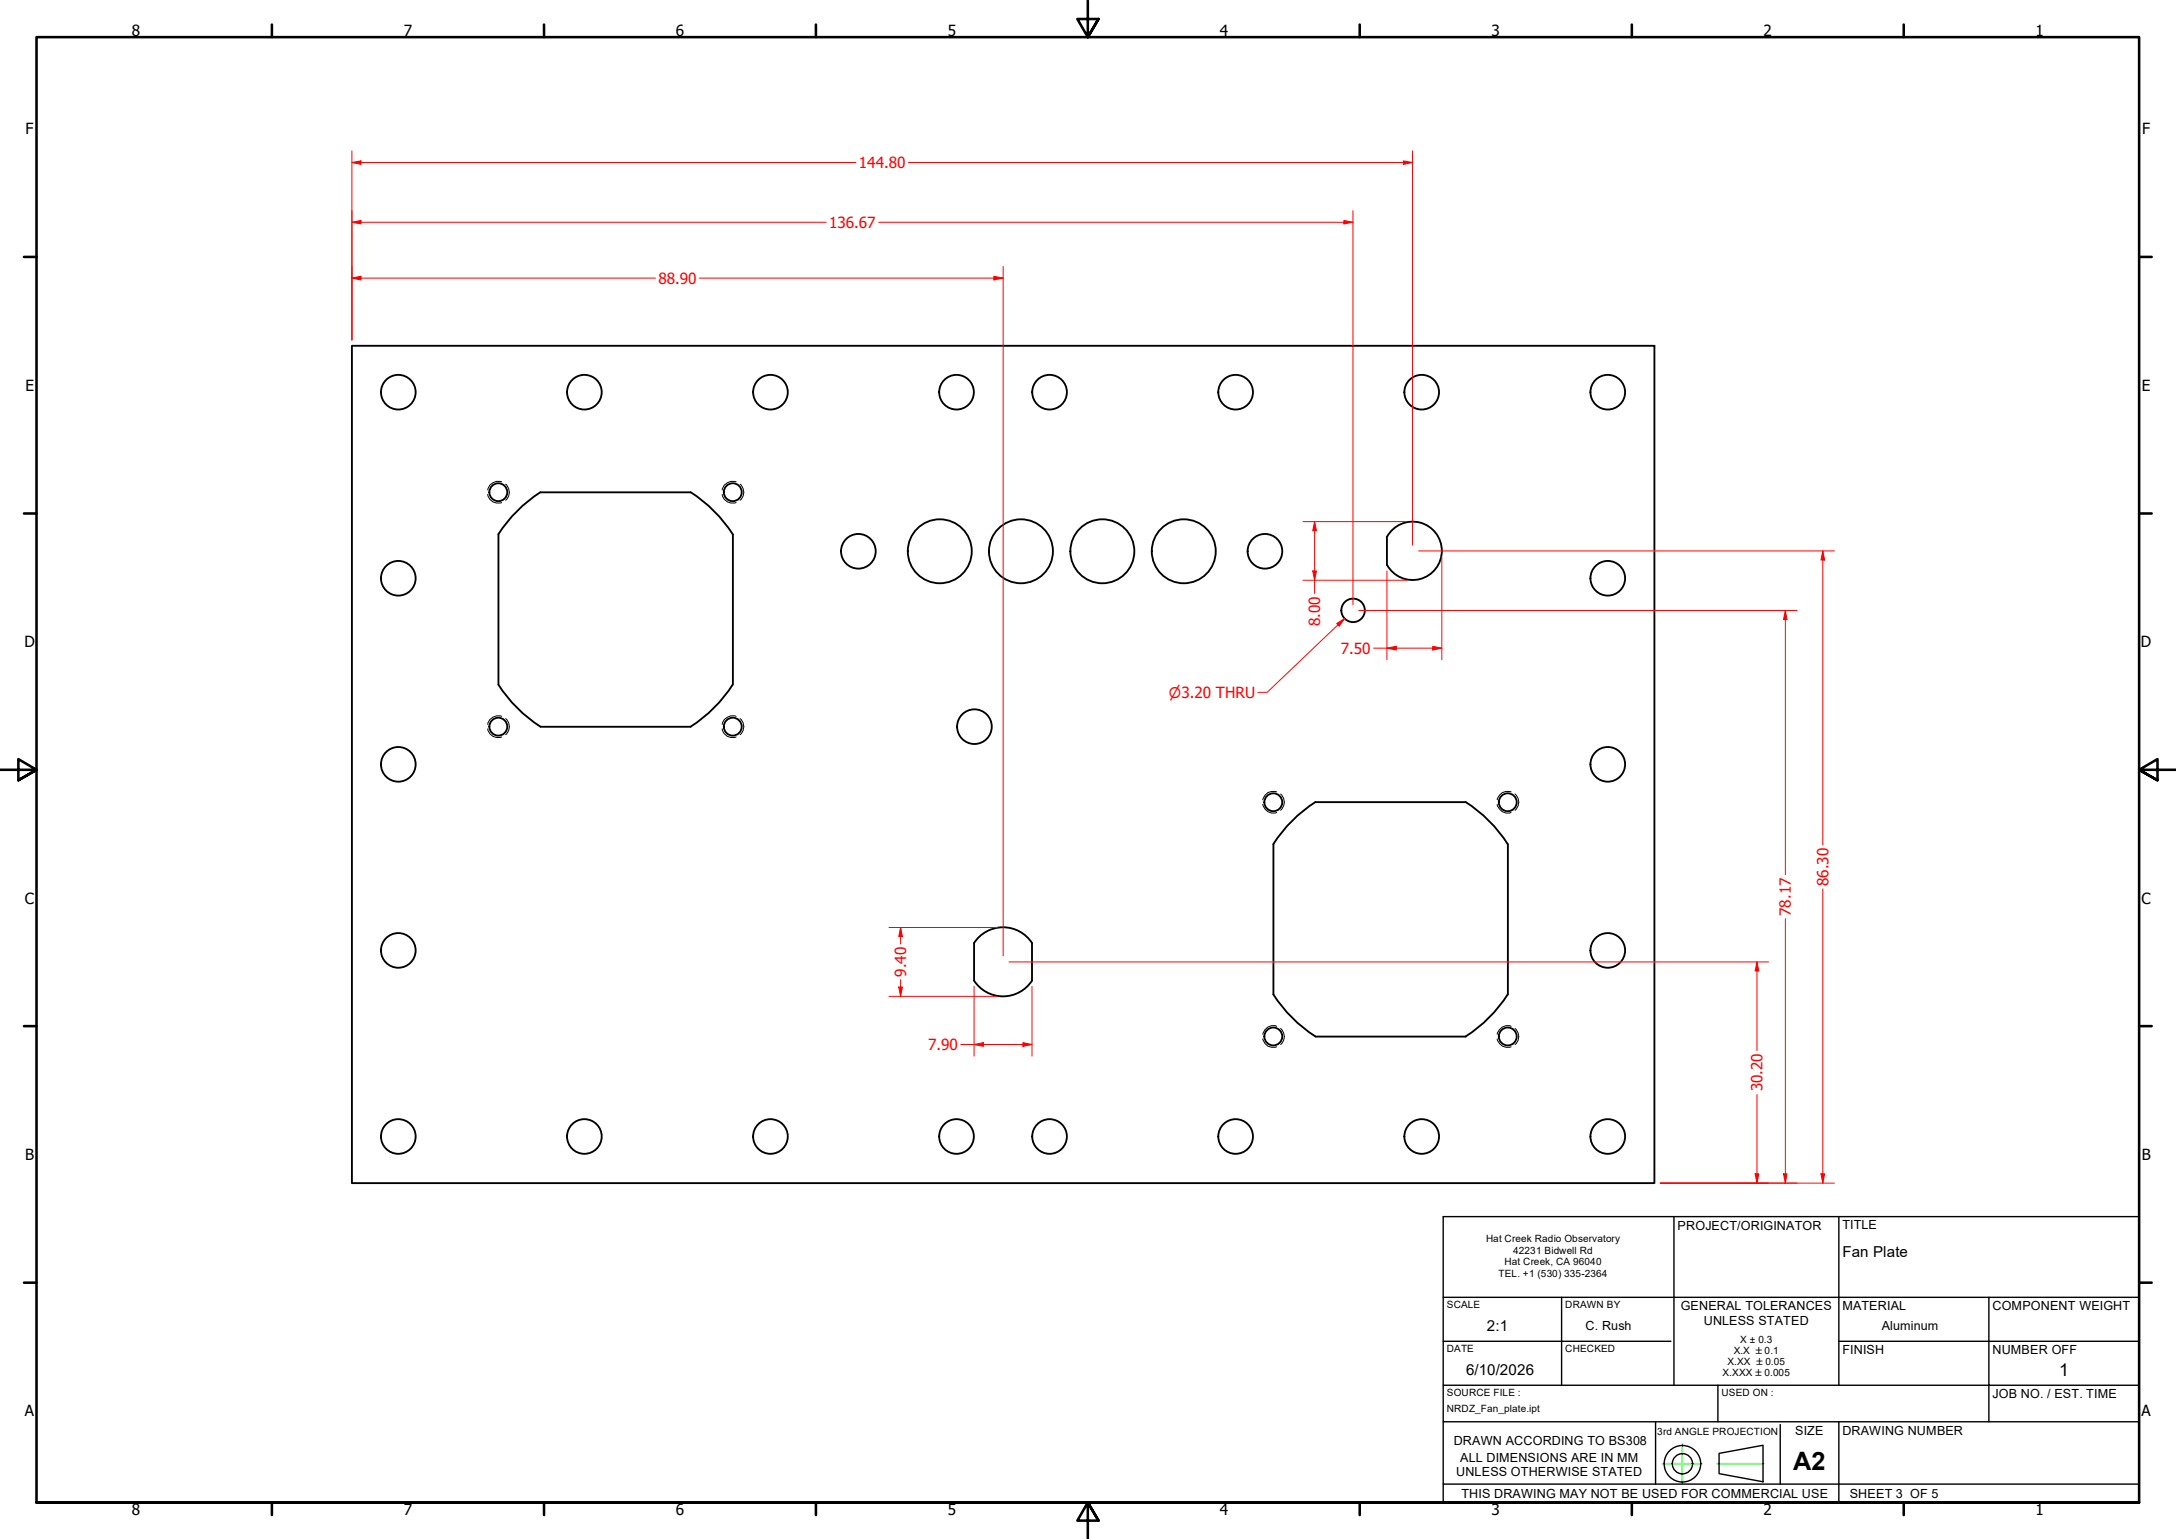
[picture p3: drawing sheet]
<svg xmlns="http://www.w3.org/2000/svg" width="594mm" height="420mm" viewBox="0 0 594 420" stroke-linecap="round" stroke-linejoin="round" font-family="sans-serif">
<!-- layer: Hidden Narrow (ANSI) -->
<g fill="none" stroke="#000" stroke-width=".27">
<path d="M133.2 135a2.84 2.84 0 0 0 3.8 2.2M137 131.6a2.94 2.94 0 0 0-3.8 2.2M138 132.2a2.87 2.87 0 0 1 0 4.4M197.2 135a2.84 2.84 0 0 0 3.8 2.2M201 131.6a2.94 2.94 0 0 0-3.8 2.2M202.1 132.2a2.87 2.87 0 0 1 0 4.4M133.2 199a2.84 2.84 0 0 0 3.8 2.2M137 195.6a2.94 2.94 0 0 0-3.8 2.2M138 196.2a2.87 2.87 0 0 1 0 4.4M197.2 199a2.84 2.84 0 0 0 3.8 2.2M201 195.6a2.94 2.94 0 0 0-3.8 2.2M202.1 196.2a2.87 2.87 0 0 1 0 4.4"/>
<path d="M344.7 219.6a2.85 2.85 0 0 0 3.9 2.2M348.6 216.2a2.85 2.85 0 0 0-3.9 2.2M349.6 216.8a2.94 2.94 0 0 1 0 4.4M408.7 219.6a2.85 2.85 0 0 0 3.9 2.2M412.6 216.2a2.85 2.85 0 0 0-3.9 2.2M413.6 216.8a2.94 2.94 0 0 1 0 4.4M344.7 283.6a2.85 2.85 0 0 0 3.9 2.2M348.6 280.2a2.85 2.85 0 0 0-3.9 2.2M349.6 280.8a2.87 2.87 0 0 1 0 4.4M408.7 283.6a2.85 2.85 0 0 0 3.9 2.2M412.6 280.2a2.85 2.85 0 0 0-3.9 2.2M413.6 280.8a2.87 2.87 0 0 1 0 4.4"/>
</g>
<!-- layer: Visible (ANSI) -->
<g fill="none" stroke="#000" stroke-width=".51">
<path d="M96.1 94.4h355.6v228.6h-355.6zM188.5 134.4h-40.9a38 38 0 0 0-11.5 11.5M188.6 134.4a38 38 0 0 1 11.5 11.5M136.1 145.9v41M200.1 145.9v41M379.8 144.9a8 8 0 0 1 11.9 .2 8 8 0 0 1-1.5 11.8 8 8 0 0 1-11.5-2.7v-7.7zM136 186.9a38 38 0 0 0 11.6 11.5h40.9a38.4 38.4 0 0 0 11.6-11.5M400.1 219a38 38 0 0 1 11.5 11.5l.1 41M400.2 219h-41.1a38 38 0 0 0-11.5 11.5M347.7 230.5v41M267.1 256a9.4 9.4 0 0 1 14.7 1.5v10.2a9.4 9.4 0 0 1-15.9 0v-10.2zM347.6 271.5a38 38 0 0 0 11.5 11.5h41.1"/>
<path d="M411.6 271.5a38 38 0 0 1-11.5 11.5"/>
<circle cx="108.7" cy="107.1" r="4.7"/>
<circle cx="159.5" cy="107.1" r="4.7"/>
<circle cx="210.3" cy="107.1" r="4.7"/>
<circle cx="261.1" cy="107.1" r="4.7"/>
<circle cx="286.5" cy="107.1" r="4.7"/>
<circle cx="337.3" cy="107.1" r="4.7"/>
<circle cx="388.1" cy="107.1" r="4.7"/>
<circle cx="438.9" cy="107.1" r="4.7"/>
<circle cx="136" cy="134.4" r="2.44"/>
<circle cx="200.1" cy="134.4" r="2.44"/>
<circle cx="108.7" cy="157.9" r="4.7"/>
<circle cx="234.3" cy="150.5" r="4.7"/>
<circle cx="256.6" cy="150.5" r="8.7"/>
<circle cx="278.7" cy="150.5" r="8.7"/>
<circle cx="301" cy="150.5" r="8.7"/>
<circle cx="323.2" cy="150.5" r="8.7"/>
<circle cx="345.3" cy="150.5" r="4.7"/>
<circle cx="438.9" cy="157.9" r="4.7"/>
<circle cx="369.4" cy="166.6" r="3.2"/>
<circle cx="136" cy="198.4" r="2.44"/>
<circle cx="200.1" cy="198.4" r="2.44"/>
<circle cx="266" cy="198.4" r="4.7"/>
<circle cx="108.7" cy="208.7" r="4.7"/>
<circle cx="347.6" cy="219" r="2.44"/>
<circle cx="411.6" cy="219" r="2.44"/>
<circle cx="438.9" cy="208.7" r="4.7"/>
<circle cx="108.7" cy="259.5" r="4.7"/>
<circle cx="438.9" cy="259.5" r="4.7"/>
<circle cx="347.6" cy="283" r="2.44"/>
<circle cx="411.6" cy="283" r="2.44"/>
<circle cx="108.7" cy="310.3" r="4.7"/>
<circle cx="159.5" cy="310.3" r="4.7"/>
<circle cx="210.3" cy="310.3" r="4.7"/>
<circle cx="261.1" cy="310.3" r="4.7"/>
<circle cx="286.5" cy="310.3" r="4.7"/>
<circle cx="337.3" cy="310.3" r="4.7"/>
<circle cx="388.1" cy="310.3" r="4.7"/>
<circle cx="438.9" cy="310.3" r="4.7"/>
</g>
<!-- layer: Border (ANSI) -->
<g fill="none" stroke="#000" stroke-width=".7">
<path d="M74.2 6.7v3.4M148.5 6.7v3.4M222.8 6.7v3.4M297 .2v9.9l-2.9-4.9h5.8l-2.9 4.9 2.9-4.9M371.2 6.7v3.4M445.5 6.7v3.4M519.7 6.7v3.4M6.5 70.1h3.5M584 70.1h3.4M6.5 140.2h3.5M584 140.2h3.4M0 210.2h10l-5-3v5.8l5-2.8-5 2.8"/>
<path d="M594 210.2h-10l5-3v5.8l-5-2.8 5 2.8M6.5 280.1h3.5M584 280.1h3.4M6.5 350.2h3.5M584 350.2h3.4M10 410.2v-400.1h574v400.1h-574h574M74.2 410.2v3.4M148.5 410.2v3.4M222.8 410.2v3.4M299.9 415.1l-2.9-4.9 2.9 4.9h-5.8l2.9-4.9v10M371.2 410.2v3.4M445.5 410.2v3.4"/>
<path d="M519.7 410.2v3.4"/>
</g>
<!-- layer: Sketch Geometry(Design Office) -->
<g fill="none" stroke="#000" stroke-width=".38">
<path d="M394 332.1h190v78.1h-190zM457 332.1v46.1M502 332.1v46.1M394 354.2h190M426.3 354.2v24M543 354.2v24h41M394 366.2h62.2M394 378.2h108M469 378.2v10M502 366.2h82M502 378.2h41v10M394 388.2h190"/>
<path d="M452 388.2v17M459.3 399.6v5.3M469.3 396.8l12-2.2v9.9l-12-2.2zM486 388.9v16.3M502 388.2v22M394 405.2h190"/>
<circle cx="459.3" cy="399.6" r="5"/>
<circle cx="459.3" cy="399.6" r="2.76"/>
</g>
<path d="M453.8 399.6h10.9M459.3 394.2v10.7M468.7 399.6h12.8" fill="none" stroke="#0f0" stroke-width=".38"/>
<!-- layer: Dimension (ANSI) -->
<path d="M479.7 320.5v2.5" fill="none" stroke="#f00" stroke-width=".27"/>
<path d="M479.2 320.5h1l-.5 2.5z" fill="#f00"/>
<path d="M479.7 262.6v2.5M479.2 320.5h1l-.5 2.5z" fill="none" stroke="#f00" stroke-width=".27"/>
<path d="M479.7 262.6l.5 2.5h-1z" fill="#f00"/>
<path d="M275.5 262.6h207.4M479.7 262.6l.5 2.5h-1zM479.7 265.1v21.7M479.7 298.8v21.7M453.3 323h29.6M497.6 320.5v2.5" fill="none" stroke="#f00" stroke-width=".27"/>
<path d="M497.1 320.5h1.1l-.6 2.5z" fill="#f00"/>
<path d="M497.6 150.4v2.5M497.1 320.5h1.1l-.6 2.5z" fill="none" stroke="#f00" stroke-width=".27"/>
<path d="M497.6 150.4l.6 2.5h-1.1z" fill="#f00"/>
<path d="M96.1 75.9h2.5M387.3 150.4h113.5M497.6 150.4l.6 2.5h-1.1zM497.6 152.9v77.8M497.6 242.7v77.8M453.3 323h47.5" fill="none" stroke="#f00" stroke-width=".27"/>
<path d="M96.1 75.9l2.5-.5v1z" fill="#f00"/>
<path d="M96.1 75.9l2.5-.5v1zM271.3 75.9h2.6" fill="none" stroke="#f00" stroke-width=".27"/>
<path d="M271.3 75.4l2.6 .5-2.6 .5z" fill="#f00"/>
<path d="M96.1 44.4h2.5M96.1 72.7v20.1M98.6 75.9h80.3M190.9 75.9h80.4M271.3 75.4l2.6 .5-2.6 .5zM273.9 72.7v188.3" fill="none" stroke="#f00" stroke-width=".27"/>
<path d="M96.1 44.4l2.5-.5v1z" fill="#f00"/>
<path d="M96.1 44.4l2.5-.5v1zM383.2 44.4h2.4" fill="none" stroke="#f00" stroke-width=".27"/>
<path d="M383.2 43.9l2.4 .5-2.4 .5z" fill="#f00"/>
<path d="M96.1 41.2v51.6M98.6 44.4h135.1M248 44.4h135.2M383.2 43.9l2.4 .5-2.4 .5zM385.6 41.2v107.6M265.9 285.2h2.6" fill="none" stroke="#f00" stroke-width=".27"/>
<path d="M265.9 285.2l2.6-.6v1.1z" fill="#f00"/>
<path d="M265.9 285.2l2.6-.6v1.1zM279.3 285.2h2.4" fill="none" stroke="#f00" stroke-width=".27"/>
<path d="M279.3 284.6l2.4 .6-2.4 .5z" fill="#f00"/>
<path d="M245.9 269.5v2.5M265.9 269.3v19M281.7 269.3v19M262.3 285.2h3.6M268.5 285.2h10.8M279.3 284.6l2.4 .6-2.4 .5z" fill="none" stroke="#f00" stroke-width=".27"/>
<path d="M245.4 269.5h1l-.5 2.5z" fill="#f00"/>
<path d="M245.9 253.2v2.5M245.4 269.5h1l-.5 2.5z" fill="none" stroke="#f00" stroke-width=".27"/>
<path d="M245.9 253.2l.5 2.5h-1z" fill="#f00"/>
<path d="M378.7 177h2.5M242.7 253.2h29.6M245.9 253.2l.5 2.5h-1zM245.9 255.7v2M242.7 272h29.6M245.9 267.4v2.1" fill="none" stroke="#f00" stroke-width=".27"/>
<path d="M378.7 177l2.5-.6v1.1z" fill="#f00"/>
<path d="M378.7 177l2.5-.6v1.1zM391.2 177h2.4" fill="none" stroke="#f00" stroke-width=".27"/>
<path d="M391.2 176.4l2.4 .6-2.4 .5z" fill="#f00"/>
<path d="M358.9 155.9v2.5M378.7 155.9v24.2M393.6 152v28.1M375 177h3.7M381.2 177h10M391.2 176.4l2.4 .6-2.4 .5z" fill="none" stroke="#f00" stroke-width=".27"/>
<path d="M358.4 155.9h1l-.5 2.5z" fill="#f00"/>
<path d="M358.4 155.9h1l-.5 2.5zM358.9 142.4v2.5" fill="none" stroke="#f00" stroke-width=".27"/>
<path d="M358.9 142.4l.5 2.5h-1z" fill="#f00"/>
<path d="M355.7 158.4h28.3M355.7 142.4h28.3M358.9 142.4l.5 2.5h-1zM358.9 144.9v11M358.9 158.4v3.6M487.4 320.5v2.5" fill="none" stroke="#f00" stroke-width=".27"/>
<path d="M486.9 320.5h1l-.5 2.5z" fill="#f00"/>
<path d="M487.4 166.7v2.4M486.9 320.5h1l-.5 2.5z" fill="none" stroke="#f00" stroke-width=".27"/>
<path d="M487.4 166.7l.5 2.4h-1z" fill="#f00"/>
<path d="M96.1 60.7h2.5M371 166.7h119.6M487.4 166.7l.5 2.4h-1zM487.4 169.1v69.7M487.4 250.8v69.7M453.3 323h37.3" fill="none" stroke="#f00" stroke-width=".27"/>
<path d="M96.1 60.7l2.5-.5v.9z" fill="#f00"/>
<path d="M96.1 60.7l2.5-.5v.9zM366.9 60.7h2.5" fill="none" stroke="#f00" stroke-width=".27"/>
<path d="M366.9 60.2l2.5 .5-2.5 .4z" fill="#f00"/>
<path d="M96.1 57.5v35.3M369.4 57.5v107.6M98.6 60.7h127M239.9 60.7h127M366.9 60.2l2.5 .5-2.5 .4z" fill="none" stroke="#f00" stroke-width=".27"/>
<!-- layer: Symbol (ANSI) -->
<path d="M367.1 168.9l-1.8 1.7" fill="none" stroke="#f00" stroke-width=".27"/>
<path d="M364.9 170.2l2.2-1.3-1.5 2z" fill="#f00"/>
<path d="M364.9 170.2l2.2-1.3-1.5 2zM365.3 170.6l-19.4 18.4h-2.5" fill="none" stroke="#f00" stroke-width=".27"/>
<text font-size="6.9" x="489.5" y="401.4">A2</text>
<text font-size="4.8" x="562.2" y="375.6">1</text>
<g font-size="4.2">
<text x="36" y="9.8">8</text>
<text x="110.2" y="9.8">7</text>
<text x="184.5" y="9.8">6</text>
<text x="258.8" y="9.8">5</text>
<text x="333" y="9.8">4</text>
<text x="407.2" y="9.8">3</text>
<text x="481.5" y="9.8">2</text>
<text x="555.8" y="9.8">1</text>
<text x="7" y="36.7">F</text>
<text x="584.8" y="36.7">F</text>
<text x="6.9" y="106.7">E</text>
<text x="584.8" y="106.7">E</text>
<text x="6.7" y="176.7">D</text>
<text x="584.5" y="176.7">D</text>
<text x="6.8" y="246.7">C</text>
<text x="584.6" y="246.7">C</text>
<text x="6.9" y="316.7">B</text>
<text x="584.7" y="316.7">B</text>
<text x="6.8" y="386.7">A</text>
<text x="584.6" y="386.7">A</text>
<text x="36" y="413.6">8</text>
<text x="110.2" y="413.6">7</text>
<text x="184.5" y="413.6">6</text>
<text x="258.8" y="413.6">5</text>
<text x="333" y="413.6">4</text>
<text x="407.2" y="413.6">3</text>
<text x="481.5" y="413.6">2</text>
<text x="555.8" y="413.6">1</text>
</g>
<g font-size="4.2" fill="#f00">
<text x="234.5" y="45.9">144.80</text>
<text x="226.4" y="62.2">136.67</text>
<text x="179.8" y="77.4">88.90</text>
<text x="360.4" y="171" transform="rotate(-90 360.4 171)">8.00</text>
<text x="366.1" y="178.5">7.50</text>
<text x="499.2" y="241.9" transform="rotate(-90 499.2 241.9)">86.30</text>
<text x="488.9" y="250" transform="rotate(-90 488.9 250)">78.17</text>
<text x="247.4" y="266.7" transform="rotate(-90 247.4 266.7)">9.40</text>
<text x="253.4" y="286.7">7.90</text>
<text x="481.2" y="298" transform="rotate(-90 481.2 298)">30.20</text>
</g>
<g font-size="4.1">
<text x="503" y="343.2">Fan Plate</text>
<text x="406" y="363.4">2:1</text>
<text x="400.2" y="375.4">6/10/2026</text>
</g>
<text font-size="3.9" fill="#f00" x="319.2" y="190.5">⌀3.20 THRU</text>
<g font-size="3.4">
<text x="458" y="335.7">PROJECT/ORIGINATOR</text>
<text x="503" y="335.6">TITLE</text>
<text x="458.9" y="357.7">GENERAL TOLERANCES</text>
<text x="503" y="357.7">MATERIAL</text>
<text x="544" y="357.7">COMPONENT WEIGHT</text>
<text x="432.9" y="363.1">C. Rush</text>
<text x="465.1" y="361.6">UNLESS STATED</text>
<text x="513.8" y="363.1">Aluminum</text>
<text x="503" y="369.7">FINISH</text>
<text x="544" y="369.7">NUMBER OFF</text>
<text x="544" y="381.7">JOB NO. / EST. TIME</text>
<text x="396.9" y="394.4">DRAWN ACCORDING TO BS308</text>
<text x="490.1" y="391.7">SIZE</text>
<text x="503" y="391.7">DRAWING NUMBER</text>
<text x="398.7" y="399.1">ALL DIMENSIONS ARE IN MM</text>
<text x="397.6" y="403">UNLESS OTHERWISE STATED</text>
<text x="399" y="408.9">THIS DRAWING MAY NOT BE USED FOR COMMERCIAL USE</text>
<text x="505" y="408.9">SHEET 3 OF 5</text>
</g>
<g font-size="2.7">
<text x="405.7" y="339.1">Hat Creek Radio Observatory</text>
<text x="410.7" y="345.5">Hat Creek, CA 96040</text>
<text x="413.1" y="342.3">42231 Bidwell Rd</text>
<text x="409.1" y="348.6">TEL. +1 (530) 335-2364</text>
<text x="395" y="357.2">SCALE</text>
<text x="427.4" y="357.2">DRAWN BY</text>
<text x="395" y="369.2">DATE</text>
<text x="427.4" y="369.2">CHECKED</text>
<text x="473.3" y="369.7">X.X ±0.1</text>
<text x="475.1" y="366.6">X ± 0.3</text>
<text x="470.3" y="375.6">X.XXX ±0.005</text>
<text x="471.6" y="372.7">X.XX ±0.05</text>
<text x="395" y="381.2">SOURCE FILE :</text>
<text x="470" y="381.2">USED ON :</text>
<text x="395" y="385.6">NRDZ_Fan_plate.ipt</text>
<text x="452.4" y="391.6">3rd ANGLE PROJECTION</text>
</g>
</svg>
